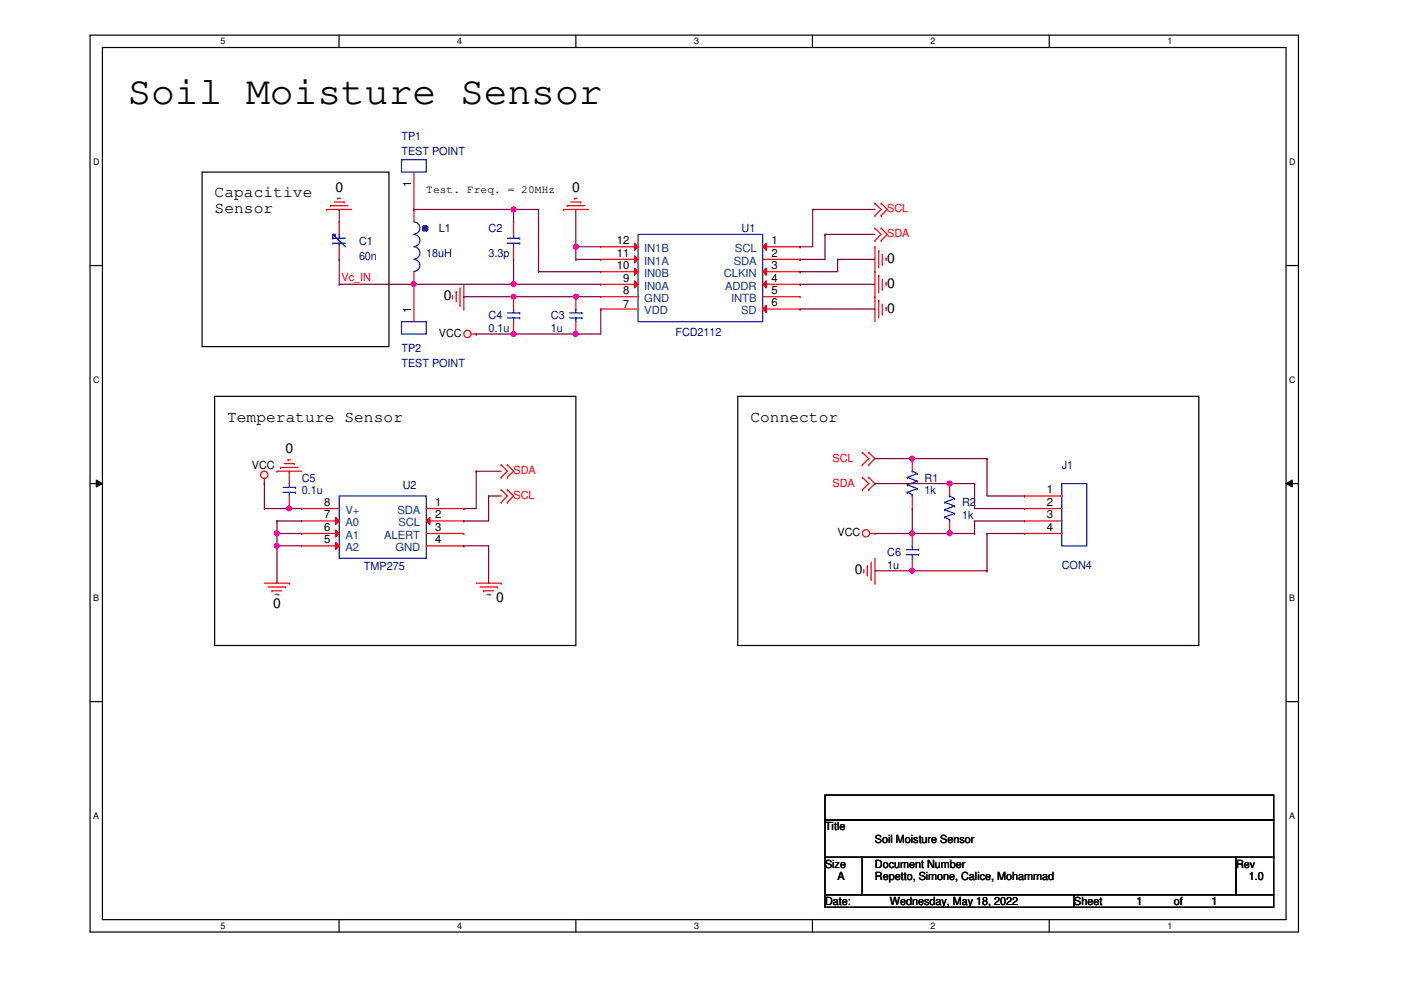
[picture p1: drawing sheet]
# OrCAD Capture schematic SOILSCHEMATIC.DSN
size A; title: Soil Moisture Sensor; rev: 1.0; note: Repetto, Simone, Calice, Mohammad

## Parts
C1  60n  [sensor]
C2  3.3p  [cap_0805]
C3  1u  [cap_0805]
C4  0.1u  [cap_0805]
C5  0.1u  [cap_0805]
C6  1u  [cap_0805]
J1  CON4  [conn4]
L1  18uH  [ind_0805]
R1  1k  [res_0805]
R2  1k  [res_0805]
TP1  TEST POINT  [TestPoint]
TP2  TEST POINT  [TestPoint]
U1  FCD2112  [dnt0012b]
U2  TMP275  [d8]

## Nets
VCC: C3.1 C4.1 C5.1 C6.2 J1.3 R1.1 R2.1 U1.7(VDD) U2.8(V+)
0: C1.2 C3.2 C4.2 C5.2 C6.1 J1.4 U1.3(CLKIN) U1.4(ADDR) U1.6(SD) U1.8(GND) U1.11(IN1A) U1.12(IN1B) U2.4(GND) U2.5(A2) U2.6(A1) U2.7(A0)
SCL: J1.1 R1.2 U1.1(SCL) U2.2(SCL)
SDA: J1.2 R2.2 U1.2(SDA) U2.1(SDA)
Vc_IN: C1.1 C2.1 L1.2 TP2.1 U1.9(IN0A)
N00369: C2.2 L1.1 TP1.1 U1.10(IN0B)

Not connected (* = marked no-connect by the designer): U1 5(INTB); U2 3(ALERT)

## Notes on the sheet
- Soil Moisture Sensor
- Capacitive
  Sensor
- Test. Freq. = 20MHz
- Temperature Sensor
- Connector
